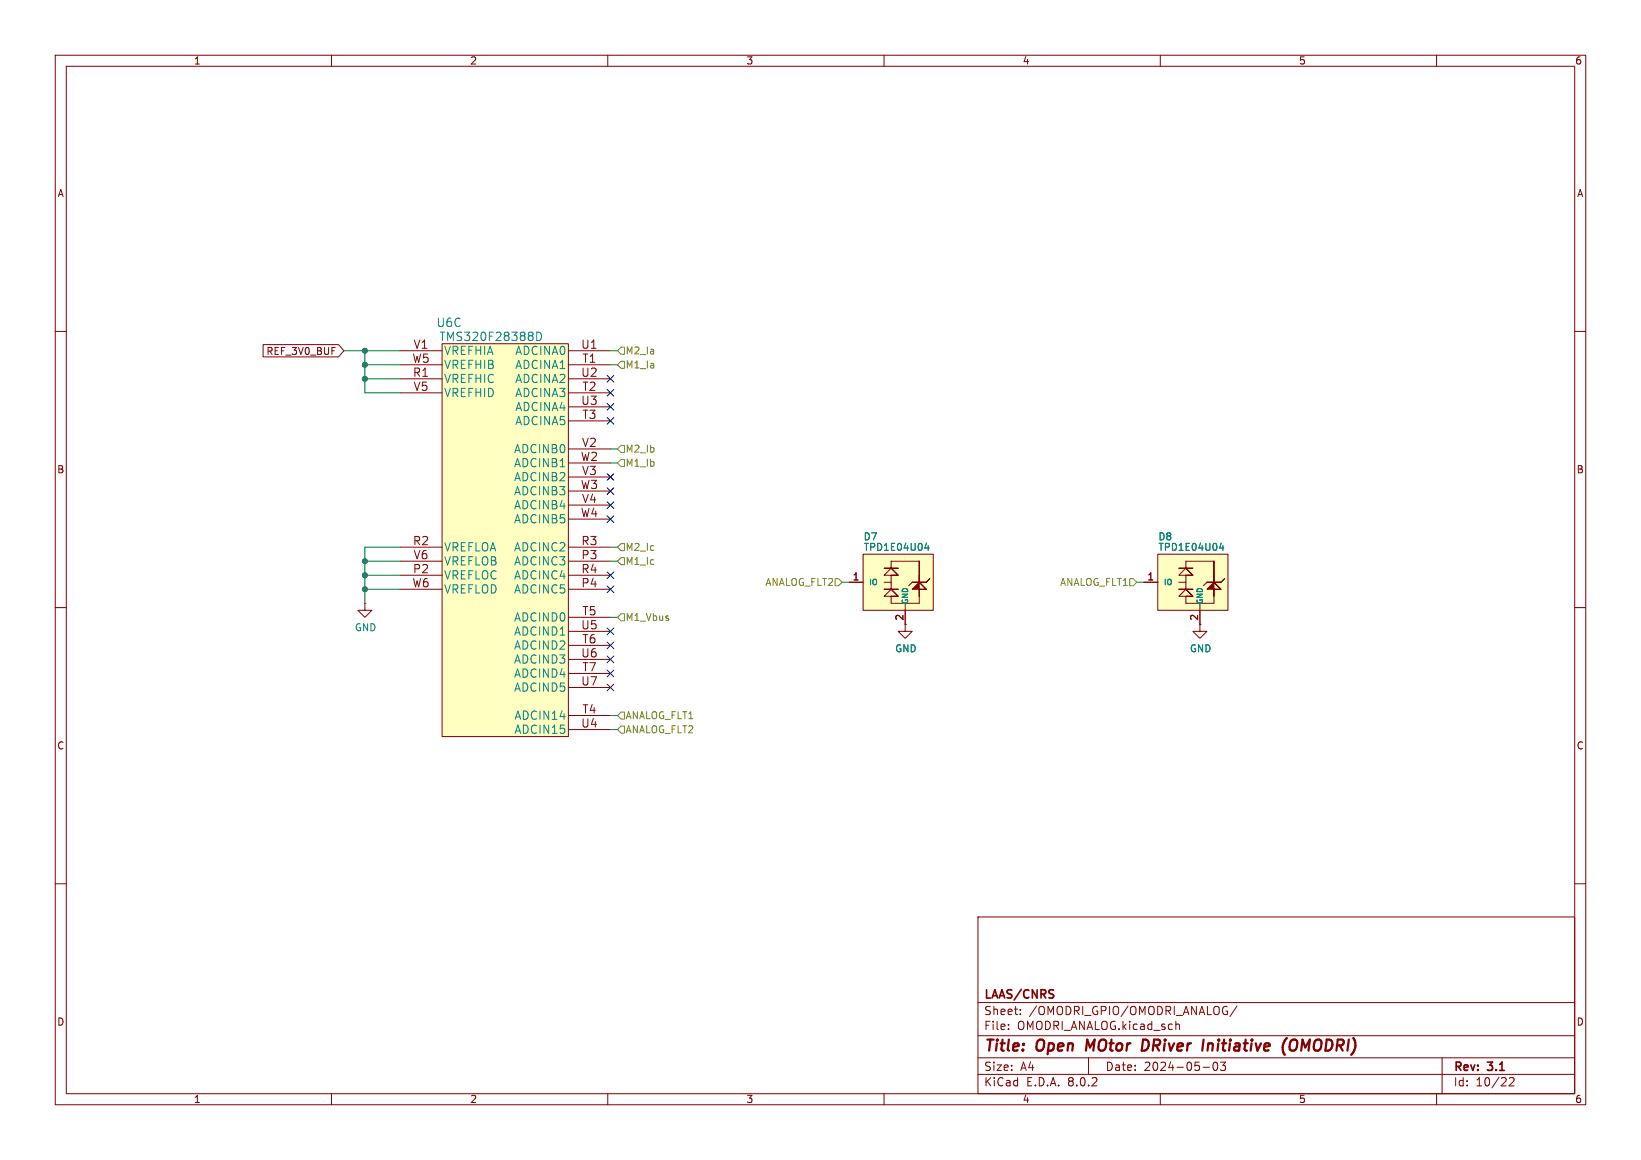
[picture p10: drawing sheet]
<svg xmlns="http://www.w3.org/2000/svg" width="297mm" height="210mm" viewBox="0 0 297 210" stroke-linecap="round" stroke-linejoin="round" font-family="sans-serif">
<g fill="none" stroke="#840000" stroke-width=".18">
<path d="M10 10h277v190h-277zM12 12h273v186h-273zM60 10v2M110 10v2M160 10v2M210 10v2M260 10v2M10 60h2M285 60h2M10 110h2M285 110h2M10 160h2"/>
<path d="M285 160h2M177 166h108v32h-108zM60 198v2M110 198v2M160 198v2M177 194.5h108M177 191.5h108M177 187.5h108M177 181.5h108M182.5 186.3v.1M182.5 185.5v.1M184.7 183.6v.1"/>
<path d="M184.7 182.8v.1M197 191.5v3M210 198v2M212.9 185.5h.5l.1 .9M217.7 193.2h1.2M219.7 192.4l.2-.1a.8 .8 0 0 1 .5 .7 .8 .8 0 0 1-.5 .8l-.2-.1-.2-.5zM220.9 192.3h.9l-.5 .6 .4 .1v.7l-.2 .1h-.4l-.2-.1M221.9 183.1h.3l-.1 .5M223.9 182.1l-1.3 2M260 198v2M261 191.5v6.5M273.2 195.2l.5-.1 .3 .1v.3l-.9 1.1h.9"/>
</g>
<path d="M196.8 188.2l-.3 2M207.6 188.3l-.7-.1-.3 2h.5l.5-.3M218.7 188.9l-.2 1.3M219.3 188.9l-.6 .2M232.3 190.6l.2 .4M232.9 187.9l-.6 .9M234.6 188.3a.73 .73 0 0 0-1.1 .6l-.1 .6 .2 .6a.71 .71 0 0 0 1-.2" fill="none" stroke="#840000" stroke-width=".4"/>
<path d="M80 62.2h22.9v71.2h-22.9z" fill="#ffffc2"/>
<g fill="none" stroke="#840000" stroke-width=".18">
<path d="M72.4 68.6h7.6M72.4 66h7.6M72.4 71.1h7.6M72.4 63.5h7.6M80 62.2h22.9v71.2h-22.9zM102.9 68.6h7.6M102.9 66h7.6M102.9 71.1h7.6M102.9 76.2h7.6M102.9 63.5h7.6M102.9 73.7h7.6M72.4 99.1h7.6"/>
<path d="M102.9 99.1h7.6M102.9 81.3h7.6M102.9 86.4h7.6M102.9 91.4h7.6M102.9 83.8h7.6M102.9 88.9h7.6M102.9 94h7.6M72.4 104.1h7.6M72.4 101.6h7.6M72.4 106.7h7.6M102.9 104.1h7.6M102.9 101.6h7.6"/>
<path d="M102.9 106.7h7.6M102.9 111.8h7.6M102.9 116.8h7.6M102.9 114.3h7.6M102.9 119.4h7.6M102.9 129.5h7.6M102.9 121.9h7.6M102.9 132.1h7.6M102.9 124.5h7.6"/>
</g>
<path d="M97.1 60.1a.77 .77 0 0 1 .9 .8 .77 .77 0 0 1-.9 .8z" fill="none" stroke="#008484" stroke-width=".18"/>
<path d="M209.5 100.3h12.7v10.2h-12.7z" fill="#ffffc2"/>
<path d="M207 105.4h2.5M209.5 100.3h12.7v10.2h-12.7zM213.4 105.4h1.2M214.6 105.4v1.3h-1.2h2.5h-1.3l-1.2 1.3h2.5l-1.3-1.3 1.3 1.3h-1.3v1.2h5.1v-1.2M217.2 109.2v5.1h1.2l-1.2 1.3-1.3-1.3h1.3M218.4 105.4l-.6 .6M219.7 104.1v-2.5v3.8M219.7 101.6h-5.1v1.3h-1.2h2.5h-1.3l-1.2 1.2h2.5l-1.3-1.2 1.3 1.2h-1.3v1.3M221 105.4l.6-.6-.6 .6" fill="none" stroke="#840000" stroke-width=".18"/>
<path d="M218.4 105.4h1.3v-1.3v3.9v-1.3h1.3l-1.3-1.3 1.3 1.3h-2.6l1.3-1.3h1.3z" fill="#840000" stroke="#840000" stroke-width=".18"/>
<path d="M220.7 99.2h.8M221.3 98.8v.8" fill="none" stroke="#008484" stroke-width=".18"/>
<path d="M156.2 100.3h12.7v10.2h-12.7z" fill="#ffffc2"/>
<g fill="none" stroke="#840000" stroke-width=".18">
<path d="M47.6 62.4h13.7l.9 1.1-.9 1.1h-13.7zM66 109.2v1.3h1.3l-1.3 1.3-1.2-1.3h1.2M66 109.2h.1M153.7 105.4h2.5M156.2 100.3h12.7v10.2h-12.7zM160 105.4h1.3M161.3 105.4v1.3h-1.3h2.6h-1.3l-1.3 1.3h2.6l-1.3-1.3 1.3 1.3h-1.3v1.2h5.1v-1.2M163.8 109.2v5.1h1.3l-1.3 1.3-1.2-1.3h1.2M165.1 105.4l-.6 .6M166.4 104.1v-2.5v3.8M166.4 101.6h-5.1v1.3h-1.3h2.6h-1.3l-1.3 1.2h2.6l-1.3-1.2 1.3 1.2h-1.3v1.3M167.6 105.4l.7-.6-.7 .6"/>
<path d="M207 105.4h2.5M217.2 110.5v2.5"/>
</g>
<path d="M166.4 104.1v3.9v-1.3h1.2l-1.2-1.3 1.2 1.3h-2.5l1.3-1.3h1.2h-2.5h1.3z" fill="#840000" stroke="#840000" stroke-width=".18"/>
<path d="M167.4 99.2h.8M168 98.8v.8M220.7 99.2h.8M221.3 98.8v.8" fill="none" stroke="#008484" stroke-width=".18"/>
<path d="M111.8 66l.6-.6h.6v1.3h-.6zM112.4 62.9h.6v1.2h-.6l-.6-.6zM111.8 83.8l.6-.6h.6v1.3h-.6zM111.8 81.3l.6-.7h.6v1.3h-.6zM112.4 98.4h.6v1.3h-.6l-.6-.6zM112.4 101h.6v1.2h-.6l-.6-.6zM112.4 111.1h.6v1.3h-.6l-.6-.6zM151.1 104.8h.7l.6 .6-.6 .6h-.7zM204.5 104.8h.6l.6 .6-.6 .6h-.6zM111.8 129.5l.6-.6h.6v1.3h-.6zM112.4 131.4h.6v1.3h-.6l-.6-.6z" fill="none" stroke="#848400" stroke-width=".18"/>
<g fill="none" stroke="#008400" stroke-width=".18">
<path d="M62.2 63.5h10.2M66 63.5v7.6h6.4M66 66h6.4M66 68.6h6.4M110.5 63.5h1.3M110.5 66h1.3M72.4 99.1h-6.4v10.1M110.5 81.3h1.3M110.5 83.8h1.3M110.5 99.1h1.3M66 101.6h6.4M66 104.1h6.4"/>
<path d="M66 106.7h6.4M110.5 101.6h1.3M110.5 111.8h1.3M152.4 105.4h1.3M205.7 105.4h1.3M110.5 132.1h1.3M110.5 129.5h1.3"/>
</g>
<g fill="none" stroke="#000084" stroke-width=".18">
<path d="M109.9 68l1.2 1.2M109.9 70.5l1.2 1.2M109.9 73.1l1.2 1.2M109.9 75.6l1.2 1.2M111.1 68l-1.2 1.2M111.1 70.5l-1.2 1.2M111.1 73.1l-1.2 1.2M111.1 75.6l-1.2 1.2M109.9 90.8l1.2 1.2M109.9 88.3l1.2 1.2M109.9 85.8l1.2 1.2M109.9 93.4l1.2 1.2"/>
<path d="M111.1 90.8l-1.2 1.2M111.1 88.3l-1.2 1.2M111.1 85.8l-1.2 1.2M111.1 93.4l-1.2 1.2M109.9 103.5l1.2 1.2M109.9 113.7l1.2 1.2M109.9 106.1l1.2 1.2M109.9 116.2l1.2 1.2M109.9 118.8l1.2 1.2M111.1 103.5l-1.2 1.2M111.1 113.7l-1.2 1.2M111.1 106.1l-1.2 1.2"/>
<path d="M111.1 116.2l-1.2 1.2M111.1 118.8l-1.2 1.2M109.9 121.3l1.2 1.2M109.9 123.9l1.2 1.2M111.1 121.3l-1.2 1.2M111.1 123.9l-1.2 1.2"/>
</g>
<g fill="#008400" stroke="#008400" stroke-width=".18">
<circle cx="66" cy="63.5" r=".46"/>
<circle cx="66" cy="66" r=".46"/>
<circle cx="66" cy="104.1" r=".46"/>
<circle cx="66" cy="101.6" r=".46"/>
<circle cx="66" cy="106.7" r=".46"/>
<circle cx="66" cy="68.6" r=".46"/>
</g>
<g font-size="2.8" fill="#840000">
<text x="178" y="190.9">Title:</text>
<text x="187.7" y="190.9">Open</text>
<text x="197.4" y="190.9">MOtor</text>
<text x="208.3" y="190.9">DRiver</text>
<text x="220.1" y="190.9">Initiative</text>
<text x="235.3" y="190.9">(OMODRI)</text>
</g>
<g font-size="2.1" fill="#008484">
<text x="78.9" y="59.4">U6C</text>
<text x="79.4" y="62">TMS320F28388D</text>
<text x="80.3" y="64.5">VREFHIA</text>
<text x="93.2" y="64.5">ADCINA0</text>
<text x="80.3" y="69.6">VREFHIC</text>
<text x="80.3" y="67">VREFHIB</text>
<text x="93.2" y="67">ADCINA1</text>
<text x="93.2" y="69.6">ADCINA2</text>
<text x="80.3" y="72.1">VREFHID</text>
<text x="93.2" y="72.1">ADCINA3</text>
<text x="93.2" y="77.2">ADCINA5</text>
<text x="93.2" y="74.6">ADCINA4</text>
<text x="93" y="82.3">ADCINB0</text>
<text x="93" y="87.3">ADCINB2</text>
<text x="93" y="84.8">ADCINB1</text>
<text x="93" y="89.9">ADCINB3</text>
<text x="93" y="92.4">ADCINB4</text>
<text x="93" y="95">ADCINB5</text>
<text x="80.3" y="100">VREFLOA</text>
<text x="93" y="100">ADCINC2</text>
<text x="80.3" y="105.1">VREFLOC</text>
<text x="80.3" y="102.6">VREFLOB</text>
<text x="80.3" y="107.7">VREFLOD</text>
<text x="93" y="102.6">ADCINC3</text>
<text x="93" y="107.7">ADCINC5</text>
<text x="93" y="105.1">ADCINC4</text>
<text x="93" y="112.7">ADCIND0</text>
<text x="93" y="117.8">ADCIND2</text>
<text x="93" y="115.3">ADCIND1</text>
<text x="93" y="122.9">ADCIND4</text>
<text x="93" y="120.4">ADCIND3</text>
<text x="93" y="125.4">ADCIND5</text>
<text x="93" y="130.5">ADCIN14</text>
<text x="93" y="133.1">ADCIN15</text>
</g>
<g font-size="2.1" fill="#840000">
<text x="74.6" y="65.8">W5</text>
<text x="74.8" y="63.2">V1</text>
<text x="105.1" y="63.2">U1</text>
<text x="105.3" y="65.8">T1</text>
<text x="74.7" y="68.3">R1</text>
<text x="74.8" y="70.9">V5</text>
<text x="105.1" y="68.3">U2</text>
<text x="105.3" y="70.9">T2</text>
<text x="105.1" y="73.4">U3</text>
<text x="105.3" y="75.9">T3</text>
<text x="105" y="83.6">W2</text>
<text x="105.2" y="81">V2</text>
<text x="105" y="88.6">W3</text>
<text x="105.2" y="86.1">V3</text>
<text x="105" y="93.7">W4</text>
<text x="105.2" y="91.2">V4</text>
<text x="74.7" y="98.8">R2</text>
<text x="74.8" y="101.3">V6</text>
<text x="105.1" y="101.3">P3</text>
<text x="105.1" y="98.8">R3</text>
<text x="74.6" y="106.4">W6</text>
<text x="74.7" y="103.9">P2</text>
<text x="105.1" y="106.4">P4</text>
<text x="105.1" y="103.9">R4</text>
<text x="105.3" y="111.5">T5</text>
<text x="105.1" y="114">U5</text>
<text x="105.1" y="119.1">U6</text>
<text x="105.3" y="116.6">T6</text>
<text x="105.1" y="124.2">U7</text>
<text x="105.3" y="121.7">T7</text>
<text x="105.1" y="131.8">U4</text>
<text x="105.3" y="129.3">T4</text>
<text x="178" y="184">Sheet:</text>
<text x="178" y="181.2">LAAS/CNRS</text>
<text x="186.2" y="184">/OMODRI_GPIO/OMODRI_ANALOG/</text>
<text x="178" y="186.7">File:</text>
<text x="184.1" y="186.7">OMODRI_ANALOG.kicad_sch</text>
<text x="178" y="196.9">KiCad</text>
<text x="178" y="194.1">Size:</text>
<text x="184.7" y="194.1">A4</text>
<text x="185.7" y="196.9">E.D.A.</text>
<text x="193.3" y="196.9">8.0.2</text>
<text x="200" y="194.1">Date:</text>
<text x="207" y="194.1">2024-05-03</text>
<text x="263" y="194.3">Rev:</text>
<text x="263" y="196.9">Id:</text>
<text x="267.1" y="196.9">10/22</text>
<text x="269.4" y="194.3">3.1</text>
</g>
<g font-size="1.8" fill="#840000">
<text x="35" y="11.9">1</text>
<text x="85" y="11.9">2</text>
<text x="135" y="11.9">3</text>
<text x="185" y="11.9">4</text>
<text x="235" y="11.9">5</text>
<text x="285" y="11.9">6</text>
<text x="10.3" y="35.9">A</text>
<text x="285.3" y="35.9">A</text>
<text x="48.1" y="64.5">REF_3V0_BUF</text>
<text x="10.3" y="85.9">B</text>
<text x="285.3" y="85.9">B</text>
<text x="154.2" y="105.2">1</text>
<text x="207.6" y="105.2">1</text>
<text x="163.6" y="112.5" transform="rotate(-90 163.6 112.5)">2</text>
<text x="216.9" y="112.5" transform="rotate(-90 216.9 112.5)">2</text>
<text x="10.3" y="135.9">C</text>
<text x="285.3" y="135.9">C</text>
<text x="10.3" y="185.9">D</text>
<text x="285.3" y="185.9">D</text>
<text x="35" y="199.9">1</text>
<text x="85" y="199.9">2</text>
<text x="135" y="199.9">3</text>
<text x="185" y="199.9">4</text>
<text x="235" y="199.9">5</text>
<text x="285" y="199.9">6</text>
</g>
<g font-size="1.8" fill="#848400">
<text x="113.1" y="64.4">M2_Ia</text>
<text x="113.1" y="66.9">M1_Ia</text>
<text x="113.1" y="82.1">M2_Ib</text>
<text x="113.1" y="84.7">M1_Ib</text>
<text x="113.1" y="99.9">M2_Ic</text>
<text x="113.1" y="102.5">M1_Ic</text>
<text x="138.4" y="106.3">ANALOG_FLT2</text>
<text x="191.8" y="106.3">ANALOG_FLT1</text>
<text x="113.1" y="112.6">M1_Vbus</text>
<text x="113.1" y="130.4">ANALOG_FLT1</text>
<text x="113.1" y="132.9">ANALOG_FLT2</text>
</g>
<g font-size="1.8" fill="#008484">
<text x="156.2" y="98">D7</text>
<text x="156.2" y="99.9">TPD1E04U04</text>
<text x="209.6" y="98">D8</text>
<text x="209.6" y="99.9">TPD1E04U04</text>
<text x="64.1" y="114.5">GND</text>
<text x="161.9" y="118.3">GND</text>
<text x="215.3" y="118.3">GND</text>
</g>
<g font-size="1.4" fill="#008484">
<text x="157.2" y="106.1">IO</text>
<text x="210.6" y="106.1">IO</text>
<text x="164.6" y="109.5" transform="rotate(-90 164.6 109.5)">GND</text>
<text x="217.9" y="109.5" transform="rotate(-90 217.9 109.5)">GND</text>
</g>
</svg>
